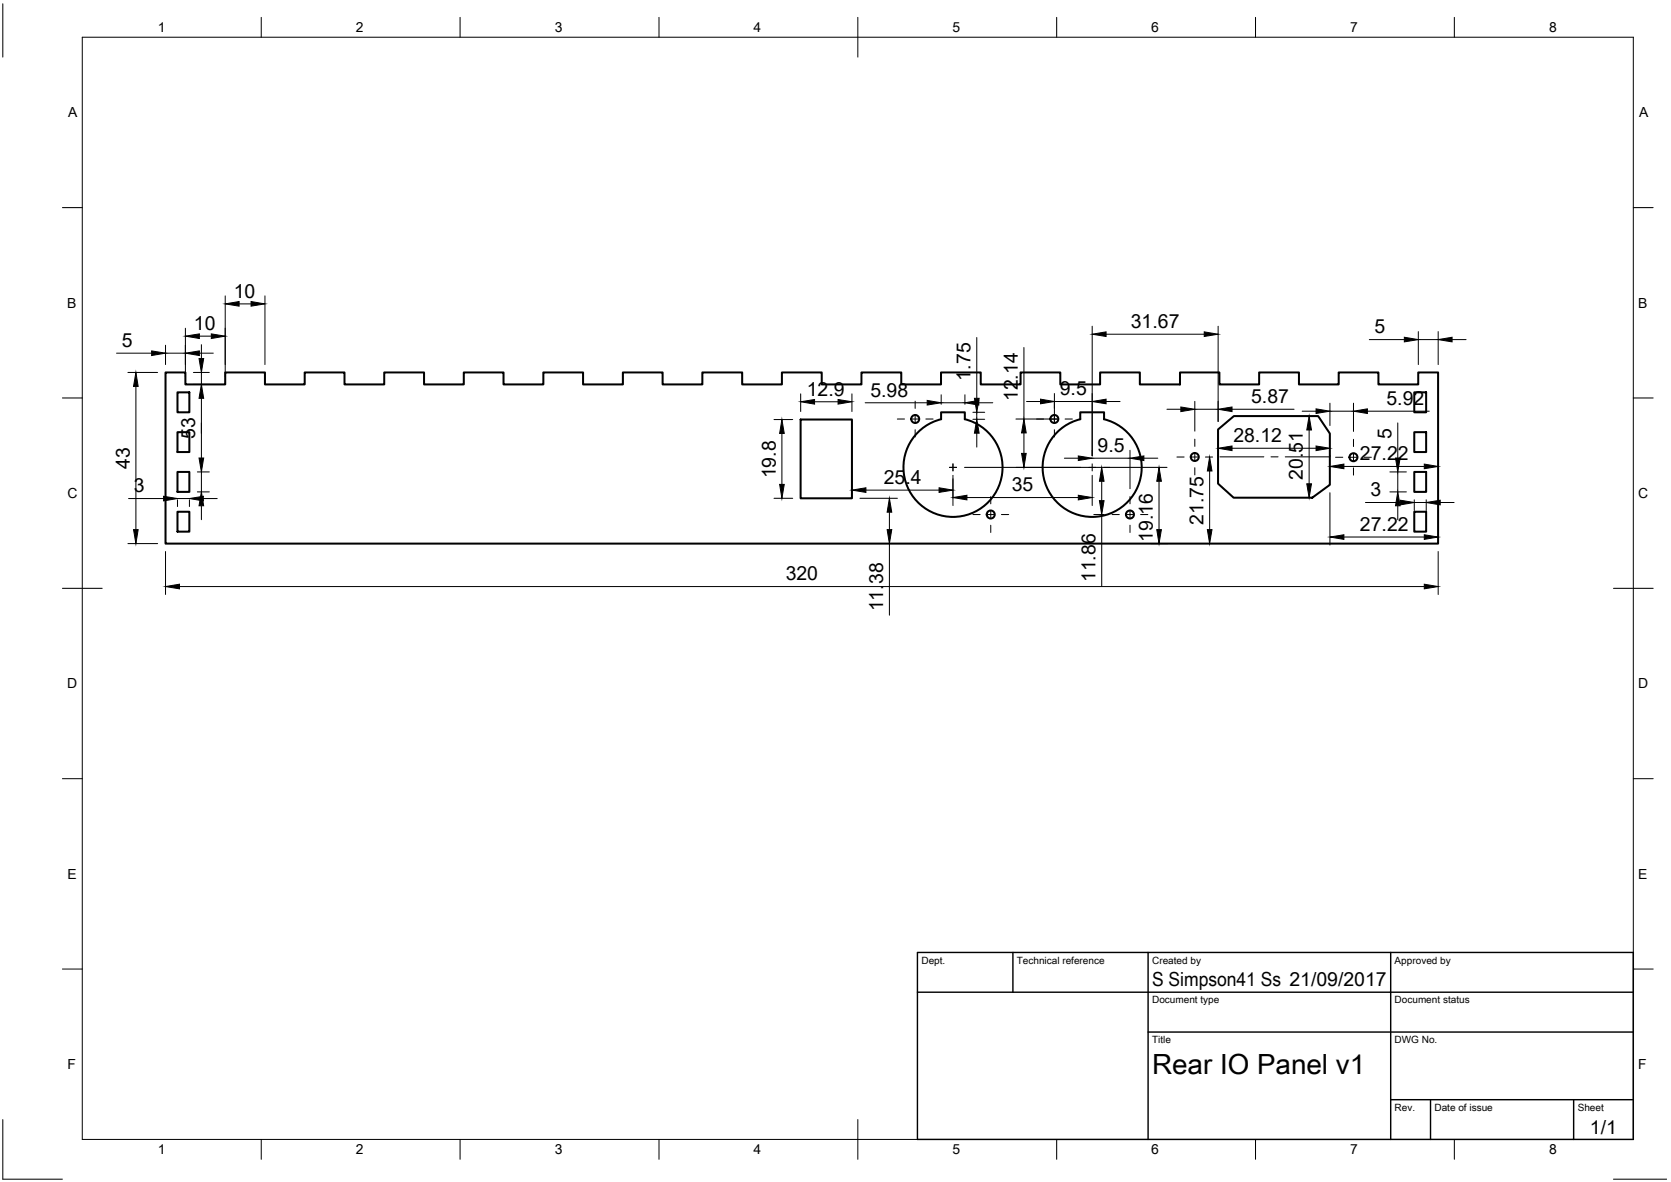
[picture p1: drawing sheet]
<svg xmlns="http://www.w3.org/2000/svg" width="420mm" height="297mm" viewBox="0 0 420 297" stroke-linecap="round" stroke-linejoin="round" font-family="sans-serif">
<!-- layer: Visible -->
<g fill="none" stroke="#000" stroke-width=".51">
<path d="M41.6 93.6h5v3h10v-3h10v3h10v-3h10v3h10v-3h10v3h10v-3h10v3h10v-3h10v3h10v-3h10v3h10v-3h10v3h10v-3h10v3h10v-3h10v3h10v-3h10v3h10v-3h10v3h10v-3h10v3h10.1v-3h9.9v3h10v-3h10v3h10v-3h10v3h10v-3h5v43h-320zM44.6 98.6h3v5h-3zM355.6 98.6h3v5h-3zM44.6 118.6h3v5h-3zM44.6 108.6h3v5h-3zM201.3 105.4h12.9v19.8h-12.9zM236.6 105.3v-1.7h6v1.7a12.5 12.5 0 0 1 7.3 19.2 12.5 12.5 0 0 1-20.5 0 12.5 12.5 0 0 1 7.2-19.2M266 108.4a12.4 12.4 0 0 1 5.6-3.1v-1.7h6v1.7a12.5 12.5 0 0 1 8.3 17.3 12.5 12.5 0 0 1-18.5 5 12.5 12.5 0 0 1-1.4-19.2zM306.3 107.9l3.9-3.3h21.2l3 4.3v12.9l-4.4 3.3h-19.8l-3.9-3.6zM355.6 118.6h3v5h-3zM355.6 108.6h3v5h-3zM44.6 128.6h3v5h-3z"/>
<path d="M355.6 128.6h3v5h-3z"/>
<circle cx="230.1" cy="105.3" r="1.01"/>
<circle cx="265.1" cy="105.3" r="1.01"/>
<circle cx="300.4" cy="114.8" r="1.01"/>
<circle cx="340.3" cy="114.9" r="1.01"/>
<circle cx="249.1" cy="129.3" r="1.01"/>
<circle cx="284.1" cy="129.3" r="1.01"/>
</g>
<!-- layer: Border -->
<g fill="none" stroke="#000" stroke-width=".25">
<path d="M.7 1v13.4M20.7 9.4h390v276.9h-390zM65.7 4.4v5M115.7 4.4v5M165.7 4.4v5M215.7 4.4v10M265.7 4.4v5M315.7 4.4v5M365.7 4.4v5M15.7 52.2h5M410.7 52.2h5M15.7 100h5"/>
<path d="M410.7 100h5M15.7 147.8h10M405.7 147.8h10M15.7 195.7h5M410.7 195.7h5M15.7 243.5h5M410.7 243.5h5M.7 281.3v15h15M65.7 286.3v5M115.7 286.3v5M165.7 286.3v5M215.7 281.3v10"/>
<path d="M265.7 286.3v5M315.7 286.3v5M365.7 286.3v5M405.7 296.3h13.4"/>
</g>
<!-- layer: TitleBlock -->
<path d="M230.7 239.4h180v46.9h-180zM254.7 239.4v9.9M288.7 239.4v46.9M349.7 239.4v46.9M230.7 249.3h180M288.7 259.4h122M349.7 276.4h61M359.7 276.4v9.9M395.7 276.4v9.9" fill="none" stroke="#000" stroke-width=".36"/>
<!-- layer: Dimensions -->
<g fill="none" stroke="#000" stroke-width=".25">
<path d="M56.6 74.4v20.2M60.1 76.4h3M66.6 74.4v17.2M29.3 88.8h8.8M32.2 93.6h7.4M34.2 97.1v36M41.6 86.8v4.8M41.6 88.8h5M46.6 82.5v12.1M48.6 93.6h4M48.6 96.6h4M50.1 84.5h3"/>
<path d="M50.1 88.8h3.5M50.6 86.6v3.5M50.6 93.6v3M201.3 99v4.4M214.2 99v4.4M236.7 99.2v2.4M242.6 99.2v2.4M245.6 84.8v15.3M257.5 87.3v18M265.1 98.9v7.1M274.6 82v32.6M278.1 84h24.7"/>
<path d="M306.3 82v23.9M344.3 85.3h8.8M356.6 83.3v8.3M356.6 85.3h5M361.6 83.3v8.3M365.1 85.3h3.5M49.6 118.6h3M50.6 100.1v15M50.6 118.6v5M194.6 105.4h4.7M196.6 108.9v12.8M204.8 101h5.9"/>
<path d="M217.5 101.2h15.6M236.7 101.2h5.9M239.6 119.4v7.6M242.5 117.5h50.9M244.6 105.4h3M244.6 103.6h3M245.6 103.6v1.8M245.6 108.9v3.5M246.1 101.2h3.5M255.4 105.3h10.4M257.5 108.8v5.1M258.1 100.9h3.5"/>
<path d="M265.1 100.9h9.5M267.6 115.1h3.5M274.6 119.4v7.6M274.6 115.1h9.5M278.1 100.9h3.5M284.1 113.2v9.6M287.6 115.1h3.5M293.4 102.8h3.5M300.4 100.9v7.5M300.4 102.8h5.9M304.2 118.4v14.7M306.3 114.4v.3"/>
<path d="M309.8 102.8h15.6M309.8 112.6h21.1M327.4 103.3h3.5M329.2 108.1v13.5M334.4 101.3v5.6M334.4 114.4v.3M334.4 103.3h5.9M337.9 117.2h20.2M340.3 101.3v7.1M343.8 103.3h15.6M349.5 118.6h4.1M351.5 106.3v8.8"/>
<path d="M351.5 118.6v5M32.2 136.6h7.4M32.3 125.3h8.8M41.6 138.6v10.8M44.6 125.6v1.7M44.6 125.3h3M47.6 125.6v1.7M49.6 123.6h3M50.6 127.1v3.5M51.1 125.3h3.5M194.6 125.2h4.7M216.2 125.2h9.4"/>
<path d="M217.7 123.2h18.4M223.6 128.7v4.4M223.6 136.6v18M243.1 125h28M275 129.3h2.6M277 120.9v4.9M277 129.3v18M289.4 136.6h4.4M291.4 120.9v12.2M334.4 123.8v13.2M337.9 135h20.2M343.3 126.3h8.8"/>
<path d="M349.5 123.6h4.1M351.5 127.1v3.5M355.6 125.6v2.7M355.6 126.3h3M358.6 125.6v2.7M361.6 138.6v10.8M362.1 126.3h3.5M45.1 147.4h313"/>
</g>
<g fill="#000" stroke="#000" stroke-width=".25">
<path d="M56.6 76.4l3.5-.6v1.1zM63.1 75.8l3.5 .6-3.5 .5zM34.2 93.6l.5 3.5h-1.1zM38.1 88.2l3.5 .6-3.5 .5zM50 90.1h1.2l-.6 3.5zM46.6 84.5l3.5-.6v1.2zM46.6 88.8l3.5-.6v1.1zM53.1 83.9l3.5 .6-3.5 .6zM274.6 84l3.5-.6v1.2zM302.8 83.4l3.5 .6-3.5 .6zM353.1 84.8l3.5 .5-3.5 .6zM361.6 85.3l3.5-.5v1.1z"/>
<path d="M50.6 96.6l.6 3.5h-1.2zM50 115.1h1.2l-.6 3.5zM196.6 105.4l.6 3.5h-1.2zM201.3 101l3.5-.6v1.2zM210.7 100.4l3.5 .6-3.5 .6zM233.1 100.6l3.6 .6-3.6 .6zM245.6 105.4l.6 3.5h-1.2zM245 100.1h1.2l-.6 3.5zM242.6 101.2l3.5-.6v1.2zM256.9 113.9h1.1l-.5 3.6zM257.5 105.3l.5 3.5h-1.1zM261.6 100.3l3.5 .6-3.5 .6z"/>
<path d="M271.1 114.6l3.5 .5-3.5 .6zM274.6 100.9l3.5-.6v1.2zM284.1 115.1l3.5-.5v1.1zM296.9 102.3l3.5 .5-3.5 .6zM304.2 114.9l.5 3.5h-1.1zM306.3 102.8l3.5-.5v1.1zM306.3 112.6l3.5-.5v1.1zM329.2 104.6l.6 3.5h-1.2zM330.9 102.7l3.5 .6-3.5 .6zM330.9 112.1l3.5 .5-3.5 .6zM334.4 117.2l3.5-.6v1.2zM340.3 103.3l3.5-.6v1.2z"/>
<path d="M350.9 115.1h1.2l-.6 3.5zM358.1 116.6l3.5 .6-3.5 .6zM33.6 133.1h1.1l-.5 3.5zM41.1 124.7l3.5 .6-3.5 .6zM50.6 123.6l.6 3.5h-1.2zM47.6 125.3l3.5-.6v1.2zM196 121.7h1.2l-.6 3.5zM214.2 123.2l3.5-.6v1.1zM223.6 125.2l.6 3.5h-1.1zM223.1 133.1h1.1l-.6 3.5zM236.1 122.6l3.5 .6-3.5 .5zM239.6 125l3.5-.5v1.1z"/>
<path d="M271.1 124.5l3.5 .5-3.5 .6zM277 117.5l.6 3.4h-1.2zM276.4 125.8h1.2l-.6 3.5zM290.9 133.1h1.1l-.6 3.5zM291.4 117.5l.6 3.4h-1.1zM303.6 133.1h1.1l-.5 3.5zM328.6 121.6h1.2l-.6 3.5zM334.4 135l3.5-.6v1.2zM351.5 123.6l.6 3.5h-1.2zM352.1 125.7l3.5 .6-3.5 .6zM358.1 134.4l3.5 .6-3.5 .6zM358.6 126.3l3.5-.6v1.2z"/>
<path d="M41.6 147.4l3.5-.6v1.2zM358.1 146.8l3.5 .6-3.5 .6z"/>
</g>
<!-- layer: Center Lines -->
<g fill="none" stroke="#000" stroke-width=".25">
<path d="M225.6 105.3h1.8M229.2 105.3h1.8M230.1 100.8v1.8M230.1 104.4v1.8M230.1 108v1.8M232.8 105.3h1.8M238.7 117.5h1.8M239.6 116.6v1.7M260.6 105.3h1.8M264.2 105.3h1.8M265.1 100.8v1.8M265.1 104.4v1.8"/>
<path d="M265.1 108v1.8M267.8 105.3h1.8M273.7 117.5h1.8M274.6 116.6v1.7M295.9 114.9h1.8M299.5 114.9h1.8M300.4 110.4v1.8M300.4 114v1.7M300.4 117.5v1.9M303.1 114.9h1.8M306.7 114.8h11.1M319.6 114.8h1.8"/>
<path d="M323.2 114.8h11M335.8 114.9h1.8M339.4 114.9h1.8M340.3 110.4v1.8M340.3 114v1.8M340.3 117.6v1.8M343 114.9h1.8M244.6 129.3h1.9M248.2 129.3h1.8M249.1 124.8v1.8M249.1 128.4v1.8M249.1 132v1.8"/>
<path d="M251.8 129.3h1.8M279.6 129.3h1.8M283.2 129.3h1.8M284.1 124.8v1.8M284.1 128.4v1.8M284.1 132v1.8M286.8 129.3h1.8"/>
</g>
<text font-size="7" x="289.7" y="269.9">Rear IO Panel v1</text>
<g font-size="4.9">
<text x="58.8" y="74.8">10</text>
<text x="48.8" y="82.9">10</text>
<text x="284.3" y="82.4">31.67</text>
<text x="345.6" y="83.8">5</text>
<text x="30.6" y="87.2">5</text>
<text x="244" y="95.6" transform="rotate(-90 244 95.6)">1.75</text>
<text x="202.8" y="99.4">12.9</text>
<text x="218.8" y="99.7">5.98</text>
<text x="256" y="100.8" transform="rotate(-90 256 100.8)">12.14</text>
<text x="266.5" y="99.3">9.5</text>
<text x="314.6" y="101.3">5.87</text>
<text x="348.6" y="101.8">5.92</text>
<text x="49.1" y="110.3" transform="rotate(-90 49.1 110.3)">53</text>
<text x="276" y="113.6">9.5</text>
<text x="310.1" y="111.1">28.12</text>
<text x="349.9" y="110.3" transform="rotate(-90 349.9 110.3)">5</text>
<text x="32.6" y="117.8" transform="rotate(-90 32.6 117.8)">43</text>
<text x="342" y="115.7">27.22</text>
<text x="33.6" y="123.7">3</text>
<text x="195.1" y="120.2" transform="rotate(-90 195.1 120.2)">19.8</text>
<text x="222.2" y="121.6">25.4</text>
<text x="254.4" y="123.5">35</text>
<text x="327.6" y="120.6" transform="rotate(-90 327.6 120.6)">20.51</text>
<text x="344.6" y="124.7">3</text>
<text x="302.6" y="131.8" transform="rotate(-90 302.6 131.8)">21.75</text>
<text x="289.9" y="136.2" transform="rotate(-90 289.9 136.2)">19.16</text>
<text x="342" y="133.5">27.22</text>
<text x="197.6" y="145.8">320</text>
<text x="275.5" y="146.3" transform="rotate(-90 275.5 146.3)">11.86</text>
<text x="222.1" y="153.6" transform="rotate(-90 222.1 153.6)">11.38</text>
<text x="289.7" y="247.8">S Simpson41 Ss 21/09/2017</text>
<text x="399.8" y="284.9">1/1</text>
</g>
<g font-size="3.5">
<text x="39.7" y="8.1">1</text>
<text x="89.5" y="8.1">2</text>
<text x="139.5" y="8.1">3</text>
<text x="189.4" y="8.1">4</text>
<text x="239.5" y="8.1">5</text>
<text x="289.4" y="8.1">6</text>
<text x="339.5" y="8.1">7</text>
<text x="389.5" y="8.1">8</text>
<text x="17.1" y="29.5">A</text>
<text x="412.1" y="29.5">A</text>
<text x="16.9" y="77.3">B</text>
<text x="411.9" y="77.3">B</text>
<text x="16.9" y="125.2">C</text>
<text x="411.9" y="125.2">C</text>
<text x="16.9" y="173">D</text>
<text x="411.9" y="173">D</text>
<text x="16.9" y="220.9">E</text>
<text x="411.9" y="220.9">E</text>
<text x="16.9" y="268.7">F</text>
<text x="411.9" y="268.7">F</text>
<text x="39.7" y="290.1">1</text>
<text x="89.5" y="290.1">2</text>
<text x="139.5" y="290.1">3</text>
<text x="189.4" y="290.1">4</text>
<text x="239.5" y="290.1">5</text>
<text x="289.4" y="290.1">6</text>
<text x="339.5" y="290.1">7</text>
<text x="389.5" y="290.1">8</text>
</g>
<g font-size="2.5">
<text x="231.7" y="242.1">Dept.</text>
<text x="255.7" y="242.1">Technical reference</text>
<text x="289.7" y="242.1">Created by</text>
<text x="350.7" y="242.1">Approved by</text>
<text x="289.7" y="252.1">Document type</text>
<text x="350.7" y="252.1">Document status</text>
<text x="289.7" y="262.1">Title</text>
<text x="350.7" y="262.1">DWG No.</text>
<text x="350.7" y="279.1">Rev.</text>
<text x="360.7" y="279.1">Date of issue</text>
<text x="396.7" y="279.1">Sheet</text>
</g>
</svg>
